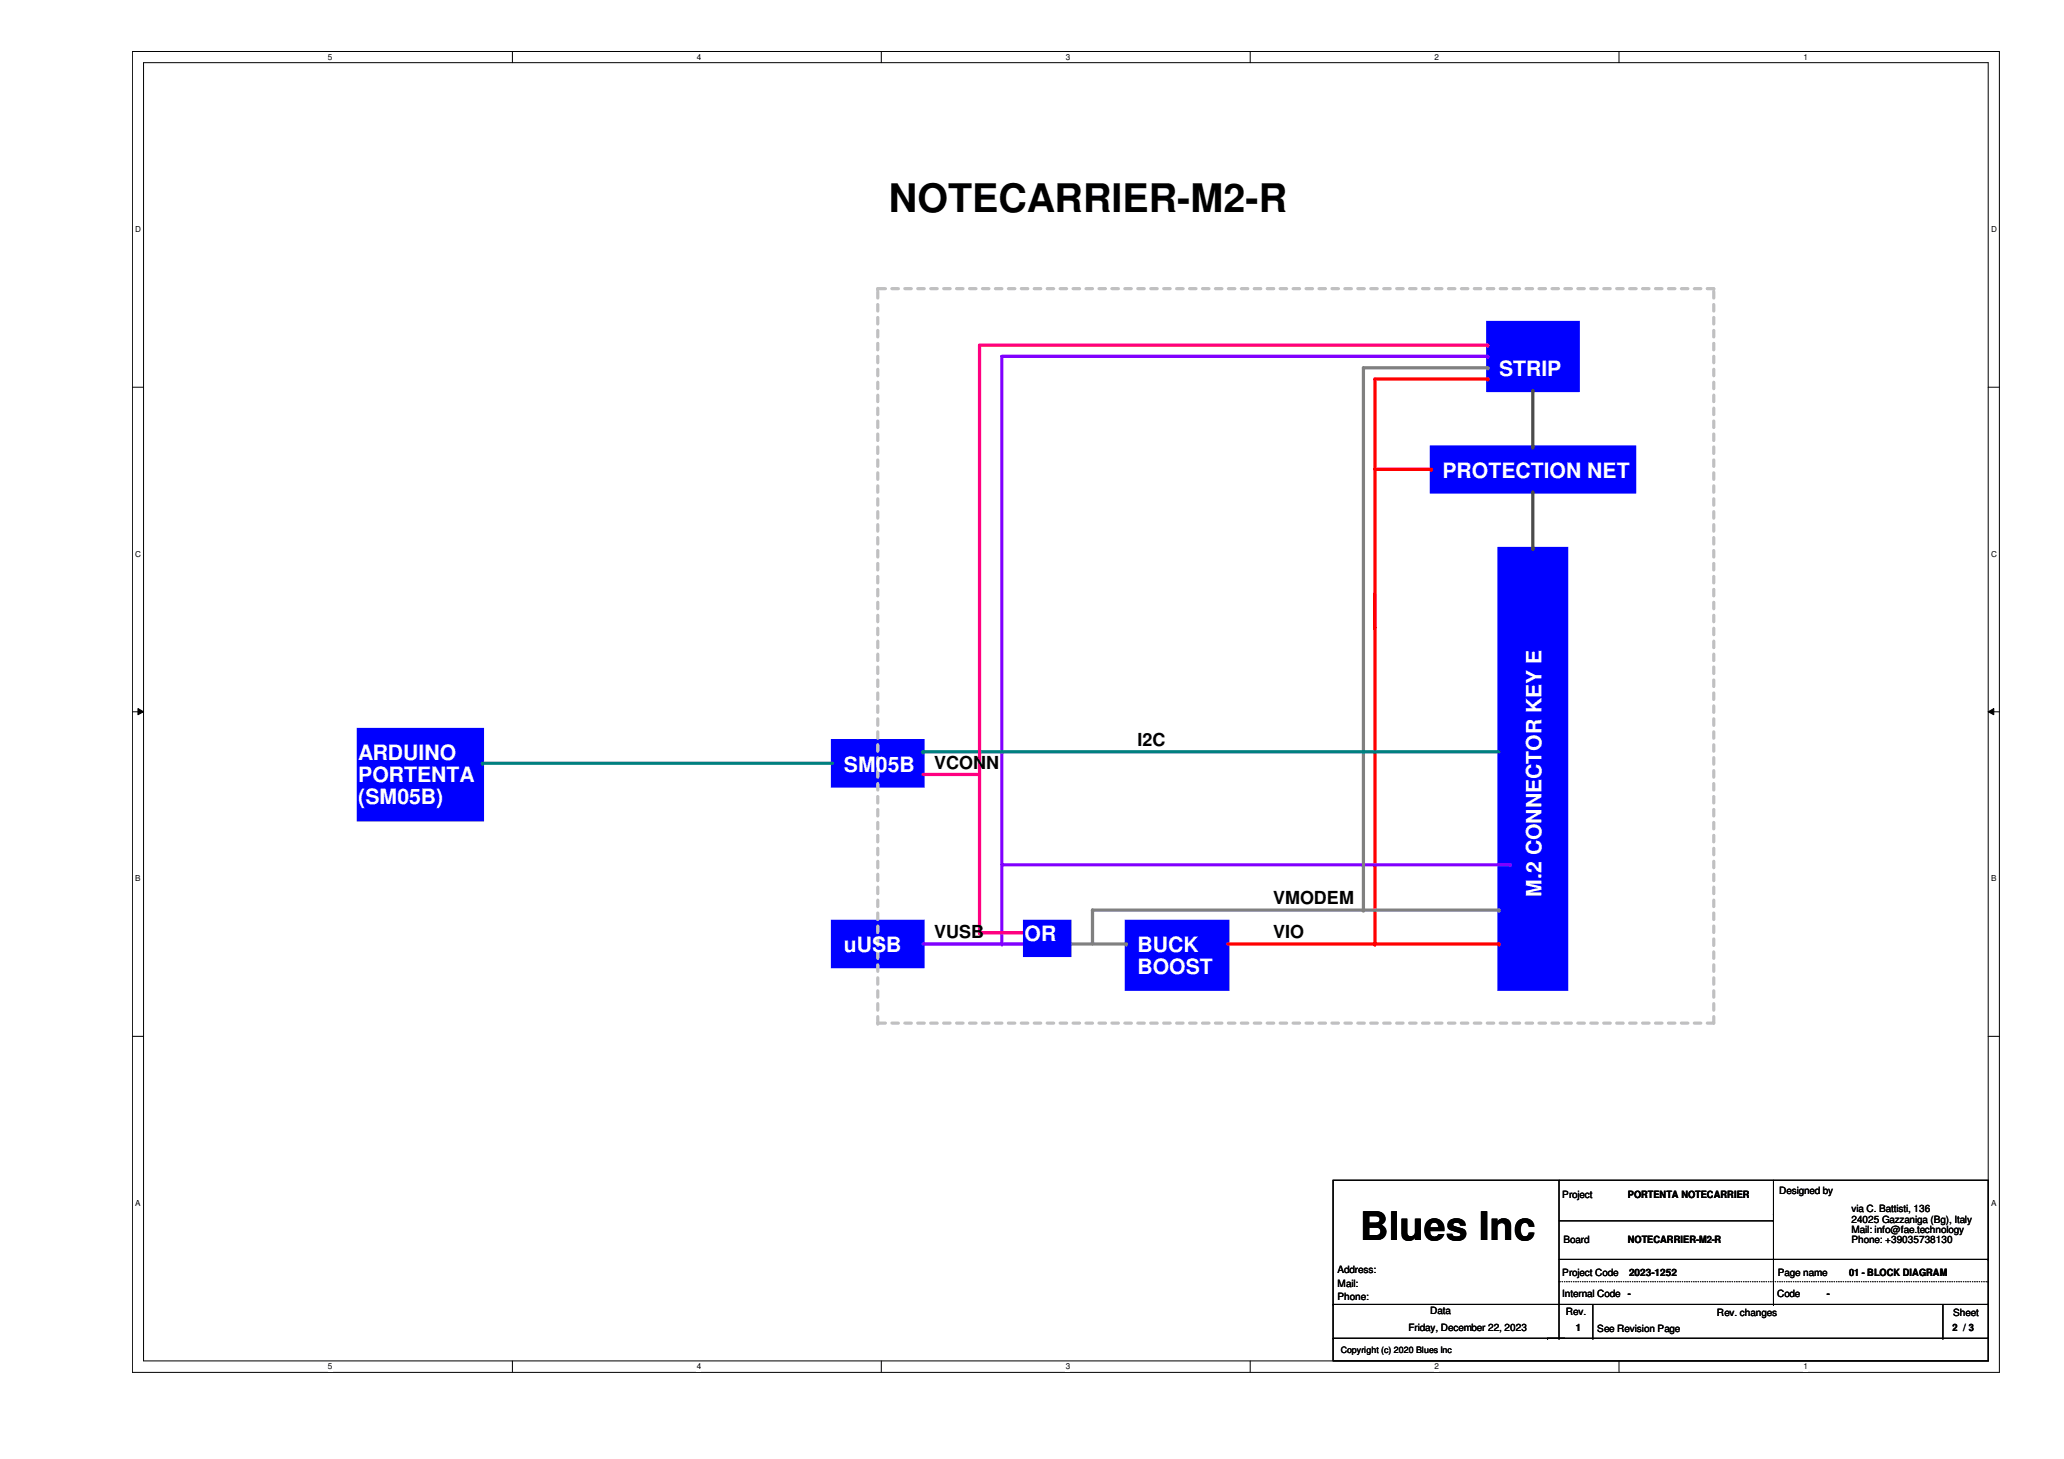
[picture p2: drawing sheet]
<svg xmlns="http://www.w3.org/2000/svg" width="297mm" height="210mm" viewBox="0 0 297 210" stroke-linecap="round" stroke-linejoin="round" font-family="sans-serif">
<path d="M19.1 7.4h268.6v190h-268.6zM20.7 9h265.4v186.8h-265.4z" fill="none" stroke="#000" stroke-width=".14"/>
<g fill="#fff">
<path d="M47.2 7.6h.6v1.3h-.6z"/>
<path d="M47.2 196h.6v1.3h-.6z"/>
</g>
<path d="M73.7 7.4v1.6M73.7 195.8v1.6" fill="none" stroke="#000" stroke-width=".14"/>
<g fill="#fff">
<path d="M100.3 7.6h.6v1.3h-.6z"/>
<path d="M100.3 196h.6v1.3h-.6z"/>
</g>
<path d="M126.8 7.4v1.6M126.8 195.8v1.6" fill="none" stroke="#000" stroke-width=".14"/>
<g fill="#fff">
<path d="M153.4 7.6h.6v1.3h-.6z"/>
<path d="M153.4 196h.6v1.3h-.6z"/>
</g>
<path d="M179.9 7.4v1.6M179.9 195.8v1.6" fill="none" stroke="#000" stroke-width=".14"/>
<g fill="#fff">
<path d="M206.5 7.6h.6v1.3h-.6z"/>
<path d="M206.5 196h.6v1.3h-.6z"/>
</g>
<path d="M233 7.4v1.6M233 195.8v1.6" fill="none" stroke="#000" stroke-width=".14"/>
<g fill="#fff">
<path d="M259.5 7.6h.6v1.3h-.6z"/>
<path d="M259.5 196h.6v1.3h-.6z"/>
<path d="M19.5 32.3h.8v1.4h-.8z"/>
<path d="M286.6 32.3h.8v1.4h-.8z"/>
<path d="M19.5 79h.8v1.3h-.8z"/>
<path d="M286.6 79h.8v1.3h-.8z"/>
</g>
<path d="M19.1 55.7h1.6M286.1 55.7h1.6" fill="none" stroke="#000" stroke-width=".14"/>
<g fill="#fff">
<path d="M19.5 125.7h.7v1.3h-.7z"/>
<path d="M286.6 125.7h.7v1.3h-.7z"/>
</g>
<path d="M19.1 102.4h1.6M19.9 101.9l.8 .5-.8 .4zM286.1 102.4l.8-.5v.9zM286.1 102.4h1.6" fill="none" stroke="#000" stroke-width=".14"/>
<path d="M19.9 101.9l.8 .5-.8 .4zM286.1 102.4l.8-.5v.9z" fill="#000"/>
<g fill="#fff">
<path d="M19.5 172.4h.7v1.3h-.7z"/>
<path d="M286.6 172.4h.7v1.3h-.7z"/>
</g>
<path d="M19.1 149.1h1.6M286.1 149.1h1.6" fill="none" stroke="#000" stroke-width=".14"/>
<path d="M162.1 132.5h14.6v9.8h-14.6z" fill-rule="evenodd" fill="#00f"/>
<path d="M162.1 132.5h14.6v9.8h-14.6z" fill="none" stroke="#00f" stroke-width=".47"/>
<path d="M214.1 46.4h13v9.8h-13z" fill-rule="evenodd" fill="#00f"/>
<path d="M214.1 46.4h13v9.8h-13z" fill="none" stroke="#00f" stroke-width=".47"/>
<path d="M215.7 78.9h9.8v63.4h-9.8z" fill-rule="evenodd" fill="#00f"/>
<path d="M215.7 78.9h9.8v63.4h-9.8z" fill="none" stroke="#00f" stroke-width=".47"/>
<path d="M206 64.3h29.2v6.5h-29.2z" fill-rule="evenodd" fill="#00f"/>
<path d="M206 64.3h29.2v6.5h-29.2z" fill="none" stroke="#00f" stroke-width=".47"/>
<path d="M119.8 132.5h13v6.6h-13z" fill-rule="evenodd" fill="#00f"/>
<path d="M119.8 132.5h13v6.6h-13z" fill="none" stroke="#00f" stroke-width=".47"/>
<path d="M197.9 54.5v35.8" fill="none" stroke="#f00" stroke-width=".47"/>
<circle cx="197.9" cy="90.3" r=".23" fill="#f00"/>
<path d="M220.6 56.2v8.1" fill="none" stroke="#804000" stroke-width=".47"/>
<circle cx="220.6" cy="64.3" r=".23" fill="#804000"/>
<path d="M197.9 85.4v50.4" fill="none" stroke="#f00" stroke-width=".47"/>
<circle cx="197.9" cy="135.8" r=".23" fill="#f00"/>
<path d="M220.6 70.8v8.1" fill="none" stroke="#804000" stroke-width=".47"/>
<circle cx="220.6" cy="78.9" r=".23" fill="#804000"/>
<path d="M144.2 124.4h73.1" fill="none" stroke="#8000ff" stroke-width=".47"/>
<circle cx="217.3" cy="124.4" r=".23" fill="#8000ff"/>
<path d="M132.8 135.8h14.6" fill="none" stroke="#8000ff" stroke-width=".47"/>
<circle cx="147.4" cy="135.8" r=".23" fill="#8000ff"/>
<path d="M144.2 51.3v84.5" fill="none" stroke="#8000ff" stroke-width=".47"/>
<circle cx="144.2" cy="135.8" r=".23" fill="#8000ff"/>
<path d="M176.7 135.8h21.2" fill="none" stroke="#f00" stroke-width=".47"/>
<circle cx="197.9" cy="135.8" r=".23" fill="#f00"/>
<path d="M197.9 135.8h17.8" fill="none" stroke="#f00" stroke-width=".47"/>
<circle cx="215.7" cy="135.8" r=".23" fill="#f00"/>
<path d="M196.2 52.9v78" fill="none" stroke="#808080" stroke-width=".47"/>
<circle cx="196.2" cy="130.9" r=".23" fill="#808080"/>
<path d="M119.8 106.6h13v6.5h-13z" fill-rule="evenodd" fill="#00f"/>
<path d="M119.8 106.6h13v6.5h-13z" fill="none" stroke="#00f" stroke-width=".47"/>
<path d="M132.8 108.2h82.9" fill="none" stroke="#008080" stroke-width=".47"/>
<circle cx="132.8" cy="108.2" r=".23" fill="#008080"/>
<path d="M196.2 52.9h17.9" fill="none" stroke="#808080" stroke-width=".47"/>
<circle cx="214.1" cy="52.9" r=".23" fill="#808080"/>
<path d="M157.2 130.9h58.5" fill="none" stroke="#808080" stroke-width=".47"/>
<circle cx="215.7" cy="130.9" r=".23" fill="#808080"/>
<path d="M144.2 51.3h69.9" fill="none" stroke="#8000ff" stroke-width=".47"/>
<circle cx="214.1" cy="51.3" r=".23" fill="#8000ff"/>
<path d="M197.9 54.5h16.2" fill="none" stroke="#f00" stroke-width=".47"/>
<circle cx="214.1" cy="54.5" r=".23" fill="#f00"/>
<path d="M197.9 67.5h8.1" fill="none" stroke="#f00" stroke-width=".47"/>
<circle cx="206" cy="67.5" r=".23" fill="#f00"/>
<path d="M51.6 104.9h17.8v13h-17.8z" fill-rule="evenodd" fill="#00f"/>
<path d="M51.6 104.9h17.8v13h-17.8z" fill="none" stroke="#00f" stroke-width=".47"/>
<path d="M69.4 109.8h50.4" fill="none" stroke="#008080" stroke-width=".47"/>
<circle cx="69.4" cy="109.8" r=".23" fill="#008080"/>
<path d="M126.3 147.2v-105.7" fill="none" stroke="#c0c0c0" stroke-width=".47" stroke-dasharray=".9 .9"/>
<circle cx="126.3" cy="41.5" r=".23" fill="#c0c0c0" stroke-dasharray=".9 .9"/>
<path d="M246.6 147.2v-105.7" fill="none" stroke="#c0c0c0" stroke-width=".47" stroke-dasharray=".9 .9"/>
<circle cx="246.6" cy="41.5" r=".23" fill="#c0c0c0" stroke-dasharray=".9 .9"/>
<path d="M246.6 41.5h-120.3" fill="none" stroke="#c0c0c0" stroke-width=".47" stroke-dasharray=".9 .9"/>
<circle cx="126.3" cy="41.5" r=".23" fill="#c0c0c0" stroke-dasharray=".9 .9"/>
<path d="M246.6 147.2h-120.3" fill="none" stroke="#c0c0c0" stroke-width=".47" stroke-dasharray=".9 .9"/>
<circle cx="126.3" cy="147.2" r=".23" fill="#c0c0c0" stroke-dasharray=".9 .9"/>
<path d="M132.8 111.4h8.2" fill="none" stroke="#ff0080" stroke-width=".47"/>
<circle cx="141" cy="111.4" r=".23" fill="#ff0080"/>
<path d="M141 134.2h6.4" fill="none" stroke="#ff0080" stroke-width=".47"/>
<circle cx="147.4" cy="134.2" r=".23" fill="#ff0080"/>
<path d="M141 49.7v84.5" fill="none" stroke="#ff0080" stroke-width=".47"/>
<circle cx="141" cy="134.2" r=".23" fill="#ff0080"/>
<path d="M141 49.7h73.1" fill="none" stroke="#ff0080" stroke-width=".47"/>
<circle cx="214.1" cy="49.7" r=".23" fill="#ff0080"/>
<path d="M152.3 135.8h9.8" fill="none" stroke="#808080" stroke-width=".47"/>
<circle cx="162.1" cy="135.8" r=".23" fill="#808080"/>
<path d="M157.2 130.9v4.9" fill="none" stroke="#808080" stroke-width=".47"/>
<circle cx="157.2" cy="130.9" r=".23" fill="#808080"/>
<path d="M147.4 132.5h6.6v5h-6.6z" fill-rule="evenodd" fill="#00f"/>
<path d="M147.4 132.5h6.6v5h-6.6z" fill="none" stroke="#00f" stroke-width=".47"/>
<g fill="none" stroke="#000" stroke-width=".14">
<path d="M191.9 169.8h94.2v26h-94.2zM224.4 169.8v22.7M224.4 175.6h30.8M255.2 174.7h.1M255.2 175.6h.1M255.2 169.8v17.9M191.9 192.5h.1M191.9 187.7h.1M191.9 192.5h94.2M191.9 187.7h94.2M222.7 192.5h.1M224.4 192.5h.1"/>
<path d="M224.4 181.2h61.7M229.2 192.5h.1M229.2 187.7v4.8M255.2 187.7h.1M279.6 192.5h.1M279.6 187.7v4.8M286.1 181.2h.1"/>
</g>
<path d="M224.4 184.4h61.7M286.1 184.4h.1" fill="none" stroke="#000" stroke-width=".14" stroke-dasharray="0 .3"/>
<g font-size="5.7">
<text x="127.9" y="30.6">NOTECARRIER-M2-R</text>
<text x="195.7" y="178.3">Blues Inc</text>
</g>
<g font-size="3" fill="#fff">
<text x="215.7" y="54.1">STRIP</text>
<text x="207.6" y="68.7">PROTECTION NET</text>
<text x="51.6" y="109.4">ARDUINO</text>
<text x="51.6" y="112.5">PORTENTA</text>
<text x="121.5" y="111">SM05B</text>
<text x="51.6" y="115.7">(SM05B)</text>
<text x="221.8" y="129" transform="rotate(-90 221.8 129)">M.2 CONNECTOR KEY E</text>
<text x="121.5" y="137">uUSB</text>
<text x="147.4" y="135.4">OR</text>
<text x="163.7" y="137">BUCK</text>
<text x="163.7" y="140.2">BOOST</text>
</g>
<g font-size="2.6">
<text x="163.7" y="107.4">I2C</text>
<text x="134.5" y="110.6">VCONN</text>
<text x="183.2" y="130.1">VMODEM</text>
<text x="134.5" y="135">VUSB</text>
<text x="183.2" y="135">VIO</text>
</g>
<g font-size="1.4">
<text x="224.8" y="172.4">Project</text>
<text x="234.3" y="172.4">PORTENTA NOTECARRIER</text>
<text x="256" y="171.8">Designed by</text>
<text x="225" y="178.8">Board</text>
<text x="234.3" y="178.8">NOTECARRIER-M2-R</text>
<text x="266.4" y="174.4">via C. Battisti, 136</text>
<text x="266.4" y="175.9">24025 Gazzaniga (Bg), Italy</text>
<text x="266.4" y="177.4">Mail: info@fae.technology</text>
<text x="266.4" y="178.9">Phone: +39035738130</text>
<text x="192.5" y="183.2">Address:</text>
<text x="192.5" y="185.1">Mail:</text>
<text x="224.8" y="183.5">Project Code</text>
<text x="234.4" y="183.5">2023-1252</text>
<text x="255.9" y="183.5">Page name</text>
<text x="266.1" y="183.5">01 - BLOCK DIAGRAM</text>
<text x="192.5" y="187.1">Phone:</text>
<text x="202.7" y="191.5">Friday, December 22, 2023</text>
<text x="205.8" y="189">Data</text>
<text x="224.8" y="186.6">Internal Code</text>
<text x="225.3" y="189.2">Rev.</text>
<text x="226.8" y="191.5">1</text>
<text x="229.9" y="191.6">See Revision Page</text>
<text x="234.3" y="186.6">-</text>
<text x="247.1" y="189.4">Rev. changes</text>
<text x="255.7" y="186.6">Code</text>
<text x="262.9" y="186.6">-</text>
<text x="281" y="191.5">2 /// 3</text>
<text x="281" y="191.5">2</text>
<text x="281.1" y="189.4">Sheet</text>
<text x="283.3" y="191.5">3</text>
</g>
<text font-size="1.3" x="193" y="194.7">Copyright (c) 2020 Blues Inc</text>
<g font-size="1.2">
<text x="47.2" y="8.6">5</text>
<text x="100.3" y="8.6">4</text>
<text x="153.4" y="8.6">3</text>
<text x="206.5" y="8.6">2</text>
<text x="259.5" y="8.6">1</text>
<text x="19.5" y="33.4">D</text>
<text x="286.6" y="33.4">D</text>
<text x="19.5" y="80.1">C</text>
<text x="286.6" y="80.1">C</text>
<text x="19.5" y="126.8">B</text>
<text x="286.6" y="126.8">B</text>
<text x="19.5" y="173.5">A</text>
<text x="286.6" y="173.5">A</text>
<text x="47.2" y="197">5</text>
<text x="100.3" y="197">4</text>
<text x="153.4" y="197">3</text>
<text x="206.5" y="197">2</text>
<text x="259.5" y="197">1</text>
</g>
</svg>
